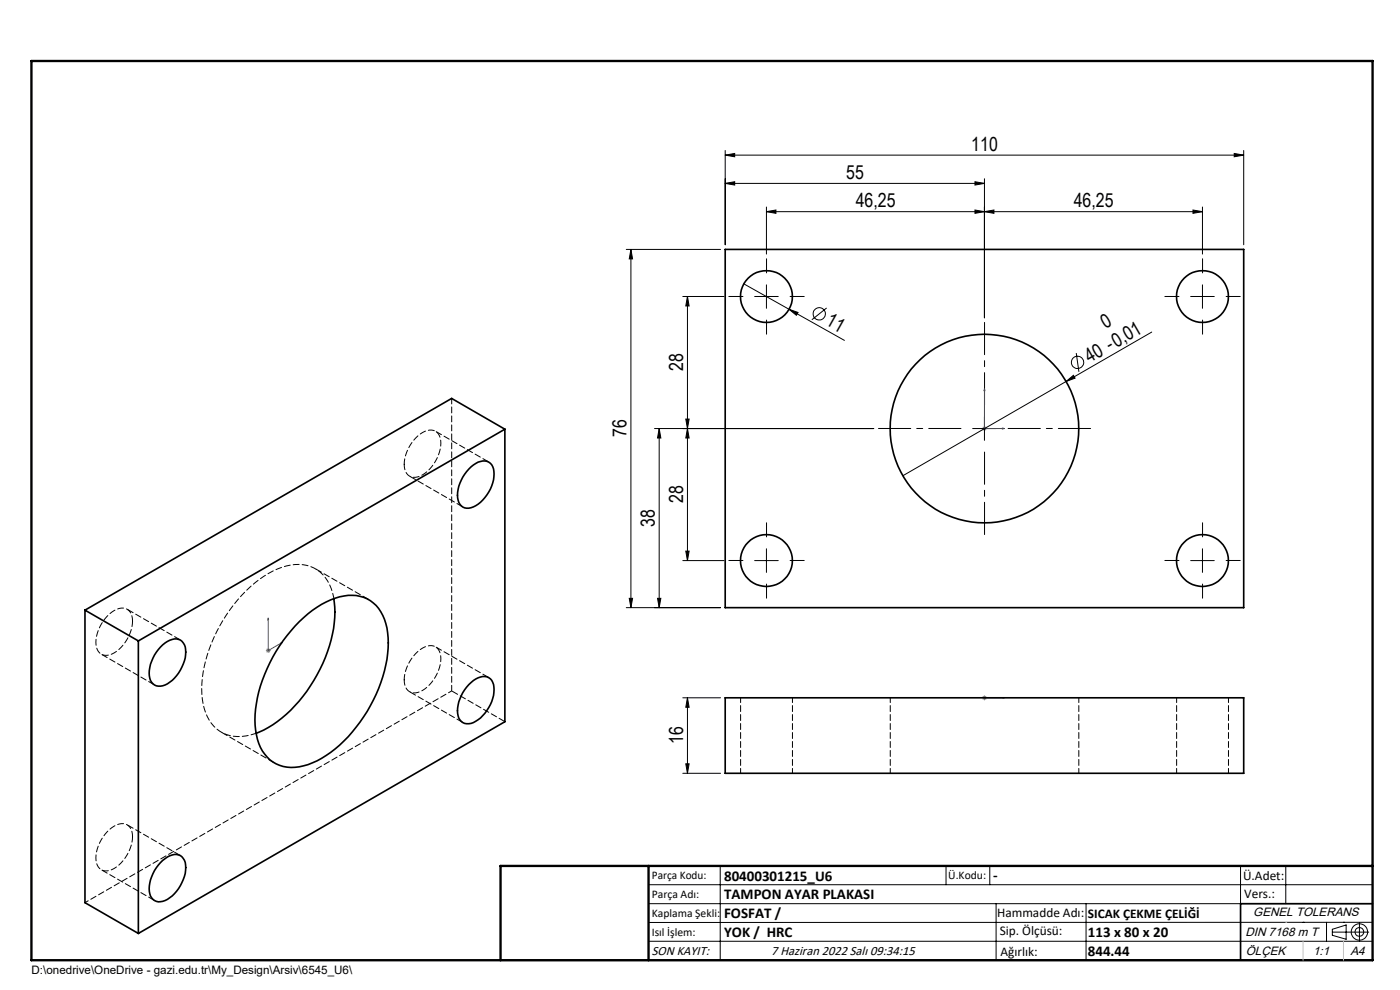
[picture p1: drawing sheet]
<svg xmlns="http://www.w3.org/2000/svg" width="297mm" height="210mm" viewBox="0 0 297 210" stroke-linecap="round" stroke-linejoin="round" font-family="sans-serif">
<g fill="none" stroke="#000" stroke-width=".21">
<path d="M153.8 32.9l2.1-.3v.7zM153.8 38.9l2.1-.3v.7zM153.8 31.9v20M153.8 32.9h110M153.8 38.9h55M206.8 38.6l2 .3-2 .4zM208.8 37.9v29.5M261.8 32.6l2 .3-2 .4zM263.8 31.9v20M132.9 52.9h20M133.8 52.9l.4 2h-.7zM133.8 52.9v76"/>
<path d="M162.6 44.9l2-.4v.8zM162.6 43.9v10M206.8 44.5l2 .4-2 .4zM208.8 44.9l2.1-.4v.8zM253.1 44.5l2 .4-2 .4zM255.1 43.9v10M255.1 44.9h-92.5M144.9 62.9h8.7M145.8 62.9l.4 2h-.7zM145.8 62.9v56M157.8 60.2l21.3 12M160.1 62.9h5"/>
<path d="M162.6 60.4v5M167.4 65.6l1.9 .7-.4 .6zM175.4 65.3l-3.2 2.5M228.3 74.9l.6 4M244.3 70.4l-18.1 10.5M252.6 62.9h5M255.1 60.4v5M138.9 90.9h46.4M139.8 90.9l.4 2h-.7zM139.8 90.9v38M145.5 88.9h.7l-.4 2zM145.8 90.9l.4 2h-.7z"/>
<path d="M206.3 90.9h5M208.8 88.4v5M226.2 80.9l1.5-1.3 .4 .6zM226.2 80.9l-34.7 20M144.9 118.9h8.7M145.5 116.9h.7l-.4 2zM160.1 118.9h5M162.6 116.4v5M252.6 118.9h5M255.1 116.4v5M132.9 128.9h20M133.5 126.9h.7l-.4 2z"/>
<path d="M139.5 126.9h.7l-.4 2zM144.9 148h8M145.8 148l.4 2h-.7zM145.8 148v16M144.9 164h8M145.5 162h.7l-.4 2zM137.6 187.7h153.6M137.6 191.7h153.6M137.6 199.7h153.6M152.8 183.7v20M200.7 183.7v4M210 183.7v4"/>
<path d="M211.3 191.7v12M230.4 191.7v12M263.2 183.7v20M272.8 183.7v8M276.4 195.6h.1M281.4 195.6v4.1M282.6 197.7h7.8M282.6 197.1l3-.9v3l-3-.8zM285 195.6h.1M288.4 195.8v3.8M291.2 195.6l-153.6 .1"/>
<circle cx="173.8" cy="66.6" r="1.32"/>
<circle cx="228.6" cy="76.9" r="1.31"/>
<circle cx="288.4" cy="197.7" r="1.74"/>
<circle cx="288.4" cy="197.7" r=".93"/>
</g>
<path d="M208.8 82.4l.2 .5h-.3zM208.8 82.4v8.5h4.3M212.7 90.8l.4 .1-.4 .1zM56.9 131.1l.1 .3-.2 .1zM56.9 131.1v6.9l3-1.7M59.6 136.3h.3l-.3 .2zM208.7 148h.3zM208.8 148h.1M208.8 148h4.3M213.1 148h-.4h.4" fill="none" stroke="#00f" stroke-width=".21"/>
<path d="M208.4 90.9h.9M208.5 90.5l.7 .8M208.8 90.4v1M209.2 90.5l-.7 .8M56.4 138h1M56.6 137.6l.7 .8M56.9 137.5v1M57.3 137.6l-.7 .8M208.4 148h.9M208.5 147.7l.7 .7M208.8 147.5v1M209.2 147.7l-.7 .7" fill="none" stroke="#808080" stroke-width=".21"/>
<g fill="none" stroke="#000" stroke-width=".21" stroke-dasharray="15.2 1.3 1.3 1.3">
<path d="M162.6 57.9v-3M255.1 57.9v-3M157.6 62.9h-3M162.6 67.9v3M167.6 62.9h3M250.1 62.9h-3M255.1 67.9v3M260.1 62.9h3M157.6 118.9h-3M162.6 113.9v-3M167.6 118.9h3M250.1 118.9h-3"/>
<path d="M255.1 113.9v-3M260.1 118.9h3M162.6 123.9v3M255.1 123.9v3"/>
</g>
<path d="M203.9 90.9h-17.5M208.9 85.9v-17.5M208.9 95.9v17.5M213.9 90.9h17.5" fill="none" stroke="#000" stroke-width=".21" stroke-dasharray="15.2 1.3 1.3 1.3" stroke-dashoffset="8.4"/>
<path d="M291.2 191.7h-28v12M106.2 203.7h185" fill="none" stroke="#000" stroke-width=".35"/>
<path d="M6.7 12.9h284.5v190.8h-284.5zM137.6 183.7v20M291.2 183.7h-185v20" fill="none" stroke="#000" stroke-width=".5"/>
<path d="M272.8 195.6h.1M276.4 199.7v4M285 199.7v4" fill="none" stroke="#c0c0c0" stroke-width=".21"/>
<g fill="#00f">
<path d="M212.7 90.8l.4 .1-.4 .1zM208.8 82.4l.2 .5h-.3z"/>
<path d="M212.7 148h.4zM208.7 148h.3z"/>
<path d="M59.6 136.3h.3l-.3 .2zM56.9 131.1l.1 .3-.2 .1z"/>
</g>
<g fill="#000">
<path d="M167.4 65.6l1.9 .7-.4 .6zM226.2 80.9l1.5-1.3 .4 .6z"/>
<path d="M261.8 32.6l2 .3-2 .4zM153.8 32.9l2.1-.3v.7zM206.8 38.6l2 .3-2 .4zM153.8 38.9l2.1-.3v.7zM206.8 44.5l2 .4-2 .4zM162.6 44.9l2-.4v.8z"/>
<path d="M208.8 44.9l2.1-.4v.8zM253.1 44.5l2 .4-2 .4z"/>
<path d="M139.8 90.9l.4 2h-.7zM139.5 126.9h.7l-.4 2zM133.8 52.9l.4 2h-.7zM133.5 126.9h.7l-.4 2zM145.8 90.9l.4 2h-.7zM145.5 116.9h.7l-.4 2z"/>
<path d="M145.5 88.9h.7l-.4 2zM145.8 62.9l.4 2h-.7zM145.5 162h.7l-.4 2zM145.8 148l.4 2h-.7z"/>
</g>
<g fill="none" stroke="#000" stroke-width=".35">
<path d="M153.8 52.9h110v76h-110zM99.4 99.5a3.7 3.7 0 0 1 4.3-1.5 3.4 3.4 0 0 1 1 3.8 8.2 8.2 0 0 1-4.8 5.9 2.13 2.13 0 0 1-2.8-2.1 8.3 8.3 0 0 1 2.3-6.1zM107.1 91l-11.3-6.5-77.8 44.9M107.1 91l-77.7 45M107.1 91v62.1l-77.7 44.9M18 129.4l11.4 6.6M18 129.4v62.1l11.4 6.5M29.4 136v62M34 137.3a3.9 3.9 0 0 1 4.3-1.5 3.4 3.4 0 0 1 1 3.8 8.1 8.1 0 0 1-4.8 5.9 2.3 2.3 0 0 1-2.9-2.7 8.7 8.7 0 0 1 2.4-5.5zM63.5 131.9a17.9 17.9 0 0 1 10.4-5.6 7.4 7.4 0 0 1 7.9 5.9 23 23 0 0 1-2 15.1 28.4 28.4 0 0 1-13.5 14.5 8.5 8.5 0 0 1-9-.6 10.8 10.8 0 0 1-3.2-8.5 31.8 31.8 0 0 1 9.4-20.8zM70.8 127a26.4 26.4 0 0 1-4.2 17.3 26 26 0 0 1-12.3 11.3M99.4 145.2a3.9 3.9 0 0 1 4.3-1.5 3.4 3.4 0 0 1 1 3.8 8.2 8.2 0 0 1-4.8 5.9 2.31 2.31 0 0 1-2.9-2.6 8.7 8.7 0 0 1 2.4-5.6z"/>
<path d="M153.8 148h110v16h-110zM34.5 182.5a3.2 3.2 0 0 1 4.1-.8 4.4 4.4 0 0 1 .3 4.9 7.1 7.1 0 0 1-4.9 4.7 2.29 2.29 0 0 1-2.4-2.8 8.8 8.8 0 0 1 2.9-6z"/>
<circle cx="162.6" cy="62.9" r="5.5"/>
<circle cx="255.1" cy="62.9" r="5.5"/>
<circle cx="208.8" cy="90.9" r="20"/>
<circle cx="162.6" cy="118.9" r="5.5"/>
<circle cx="255.1" cy="118.9" r="5.5"/>
</g>
<path d="M157.1 148v16M188.9 148v16M249.6 148v16M168.1 164v-16M228.9 164v-16M260.6 164v-16" fill="none" stroke="#000" stroke-width=".21" stroke-dasharray="1.3 .6" stroke-dashoffset=".3"/>
<path d="M85.7 98.5a2.37 2.37 0 0 0 1.2 2.5 2.37 2.37 0 0 0 2.7-.3 8.1 8.1 0 0 0 3.8-7.8 2.28 2.28 0 0 0-3.8-1.2 8.6 8.6 0 0 0-3.9 6.8M28.1 131.8a2.37 2.37 0 0 0-1.1-2.6 2.37 2.37 0 0 0-2.8 .3 8.1 8.1 0 0 0-3.7 7.8 2.28 2.28 0 0 0 3.7 1.2 8.6 8.6 0 0 0 3.9-6.7M70.8 127a7.9 7.9 0 0 0-6.5-7.2 14 14 0 0 0-10.2 3.9 31.7 31.7 0 0 0-11.3 22.4 10.4 10.4 0 0 0 3.8 9 8.6 8.6 0 0 0 7.7 .4M85.7 144.2a2.37 2.37 0 0 0 1.2 2.5 2.37 2.37 0 0 0 2.7-.2 8.1 8.1 0 0 0 3.8-7.9 2.28 2.28 0 0 0-3.8-1.1 8.6 8.6 0 0 0-3.9 6.7M95.8 146.6v-62.1M28.1 177.5a2.37 2.37 0 0 0-1.1-2.5 2.37 2.37 0 0 0-2.8 .2 8.1 8.1 0 0 0-3.7 7.9 2.28 2.28 0 0 0 3.7 1.1 8.6 8.6 0 0 0 3.9-6.7" fill="none" stroke="#000" stroke-width=".21" stroke-dasharray="1.3 .6" stroke-dashoffset=".1"/>
<path d="M18 191.5l77.8-44.9" fill="none" stroke="#000" stroke-width=".21" stroke-dasharray="1.3 .6" stroke-dashoffset=".5"/>
<path d="M103.7 98l-11.3-6.5M86.9 101l11.3 6.5M21.5 138.8l11.3 6.5M38.3 135.8l-11.3-6.6M78.2 127.2l-11.3-6.5M46.9 155.3l11.3 6.5M86.9 146.7l11.3 6.6M103.7 143.7l-11.3-6.5M107.1 153.1l-11.3-6.5M21.5 184.5l11.3 6.5M38.3 181.5l-11.3-6.5" fill="none" stroke="#000" stroke-width=".21" stroke-dasharray="1.3 .6" stroke-dashoffset="-.2"/>
<g font-size="4.1">
<text x="206.1" y="32">110</text>
<text x="179.5" y="38">55</text>
<text x="181.5" y="44">46,25</text>
<text x="227.8" y="44">46,25</text>
<text x="175" y="68.8" transform="rotate(29 175 68.8)">11</text>
<text x="234.5" y="69.7" transform="rotate(-30 234.5 69.7)">0</text>
<text x="231.2" y="77" transform="rotate(-30 231.2 77)">40 -0,01</text>
<text x="144.9" y="78.7" transform="rotate(-90 144.9 78.7)">28</text>
<text x="132.9" y="92.7" transform="rotate(-90 132.9 92.7)">76</text>
<text x="144.9" y="106.7" transform="rotate(-90 144.9 106.7)">28</text>
<text x="138.9" y="111.7" transform="rotate(-90 138.9 111.7)">38</text>
<text x="144.9" y="157.9" transform="rotate(-90 144.9 157.9)">16</text>
</g>
<g font-size="3.2">
<text x="153.6" y="186.8">80400301215_U6</text>
<text x="153.6" y="190.8">TAMPON AYAR PLAKASI</text>
<text x="210.7" y="186.6">-</text>
<text x="153.6" y="194.8">FOSFAT /</text>
<text x="153.6" y="198.8">YOK / HRC</text>
<text x="230.8" y="198.7">113 x 80 x 20</text>
<text x="230.8" y="202.8">844.44</text>
</g>
<g font-size="2.8">
<text x="263.7" y="186.7">Ü.Adet:</text>
<text x="263.9" y="190.5">Vers.:</text>
<text x="211.5" y="194.5">Hammadde Adı:</text>
<text x="230.8" y="194.7">SICAK ÇEKME ÇELİĞİ</text>
<text x="138.3" y="202.6">SON KAYIT:</text>
<text x="163.6" y="202.6">7 Haziran 2022 Salı 09:34:15</text>
<text x="212.1" y="198.4">Sip. Ölçüsü:</text>
<text x="212.2" y="202.7">Ağırlık:</text>
</g>
<g font-size="2.6">
<text x="265.9" y="194.4">GENEL TOLERANS</text>
<text x="264.2" y="198.5">DIN 7168 m T</text>
<text x="264.3" y="202.6">ÖLÇEK</text>
<text x="278.5" y="202.6">1:1</text>
<text x="286.5" y="202.6">A4</text>
</g>
<g font-size="2.5">
<text x="138.3" y="186.4">Parça Kodu:</text>
<text x="138.3" y="190.5">Parça Adı:</text>
<text x="201.2" y="186.5">Ü.Kodu:</text>
<text x="138.3" y="194.5">Kaplama Şekli:</text>
<text x="138.3" y="198.6">Isıl İşlem:</text>
<text x="6.7" y="206.7">D:\onedrive\OneDrive - gazi.edu.tr\My_Design\Arsiv\6545_U6\</text>
</g>
</svg>
